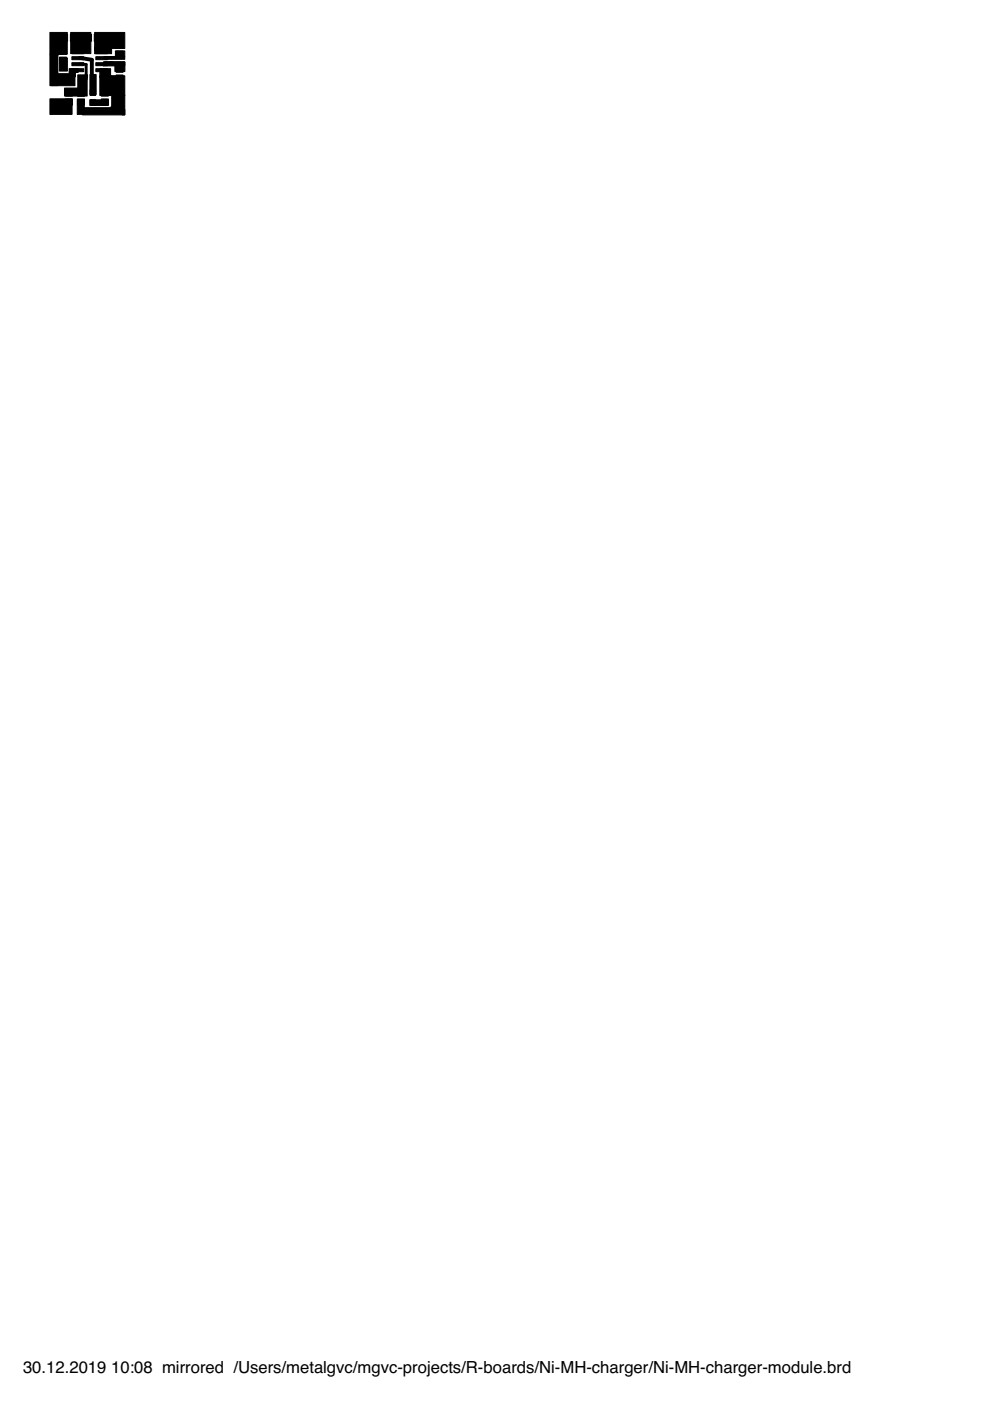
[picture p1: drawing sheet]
<svg xmlns="http://www.w3.org/2000/svg" width="210mm" height="297mm" viewBox="0 0 210 297" stroke-linecap="round" stroke-linejoin="round" font-family="sans-serif">
<g fill="#000" stroke="#000" stroke-width=".21">
<path d="M10.6 11.5h1.7v6.7h-1.7zM12.6 10.2h1.5v1.3h-1.5zM12.6 12.1h1.5v1.3h-1.5zM10.6 6.9h3.7v4.6h-3.7zM12.6 12.3h1.7v2.8h-1.7zM13 7.3h1.3v1.4h-1.3zM14.7 15.3h.3v.7h-.3zM13.9 19.1h1.5v1.3h-1.5zM10.8 15.6h5.1v2.6h-5.1zM14.9 14.6h1.1v1.7h-1.1zM14.9 7.3h1.3v1.4h-1.3zM14.7 14.6h1.9v.8h-1.9z"/>
<path d="M15.2 10.8h2.5v.6h-2.5zM15.2 12h2.5v.7h-2.5zM15.2 13.3h2.5v.6h-2.5zM15.2 14.6h2.5v.6h-2.5zM13.7 18.7h4.2v1.7h-4.2zM16.4 19.1h1.5v1.3h-1.5zM16.5 15.9h2v4.5h-2zM15 6.9h4.3v4.5h-4.3zM18.1 7.3h1.3v1.4h-1.3zM19.1 19h1.2v1.2h-1.2zM19.1 15.8h1.3v4.3h-1.3zM20 7.3h1.3v1.4h-1.3z"/>
<path d="M20.3 14.6h2.5v.6h-2.5zM20.3 13.3h2.5v.6h-2.5zM20.3 12h2.5v.7h-2.5zM20.3 10.8h2.5v.6h-2.5zM21.5 19.1h1.5v1.3h-1.5zM21.2 14.6h2.3v1.9h-2.3zM20.1 10.1h3.5v.7h-3.5zM20.1 10.3h3.6v1.1h-3.6zM24.6 8.9h1.5v1.3h-1.5zM24.6 10.8h1.5v1.3h-1.5zM24.6 15.9h1.5v1.3h-1.5zM24.6 14h1.5v1.3h-1.5z"/>
<path d="M23.7 18.1h2.5v5.1h-2.5zM21.2 16.1h5.3v4.2h-5.3zM22 13.1h4.5v.9h-4.5zM22.2 12h4.3v.6h-4.3zM20.1 6.9h6.4v3.4h-6.4zM24.5 10.8h2v1.2h-2zM24.4 13.2h2.1v2h-2.1zM10.6 21h4.7v3.3h-4.7zM13.9 21h1.5v1.3h-1.5zM16.4 21.1h1.5v3.2h-1.5zM16.4 21h1.5v1.3h-1.5zM19.1 21.1h1.2v1.2h-1.2z"/>
<path d="M19.1 21.2h3.9v1.2h-3.9zM21.5 21h1.5v1.3h-1.5zM25.9 20.2h.6v4.2h-.6zM17.5 23.2h9v1.2h-9z"/>
</g>
<g fill="none" stroke="#000" stroke-width=".51">
<path d="M13.4 12.8h.1v1.5l-.2 .3M13.7 8l-.2 .3v2.5l-.5 .5h-.5l-.5 .5v5l1.4 .1 .1-.1h1l2-2v.1M15.6 8l.4-.2h2.5l.3 .2M16.5 7.8v3.3M17 13.6h-.5M17 12.3h-.5M18.2 16.8v-.3l-.7 2.8-.3 .4h-2.6M19.5 19.3l.2 .3M20.6 8l.4-.2h2v.5h1l1.4 1.3M21.6 14.9l.4-.1 1.5 1.5h1.5l.4 .3-.4 .2v4.5l-1.5 1.7h-5.9l-.1-1.2-.3-.2M21.6 13.6l.4 .2 .5-.5h1.5l1.4 1.4M22.2 19.7l2.8 .1"/>
<path d="M22.5 10.2l-.9 .9M23.5 13.3l-.1 .1M25.4 11.5l-.9 .8h-2.9M14.6 21.6l-.1 .2h-2.5l.1-.1M22.2 21.6l-.2 .2-2.3-.1"/>
</g>
<path d="M17 12.3l2.5 .4v6.6M18.3 16.1l-.1 .7" fill="none" stroke="#000" stroke-width=".83"/>
<path d="M17 13.6l1.3 .1v2.4" fill="none" stroke="#000" stroke-width=".61"/>
<g font-size="3.5">
<text x="4.9" y="291.1">30.12.2019</text>
<text x="23.6" y="291.1">10:08 mirrored /Users/metalgvc/mgvc-projects/R-boards/Ni-MH-charger/Ni-MH-charger-module.brd</text>
</g>
</svg>
